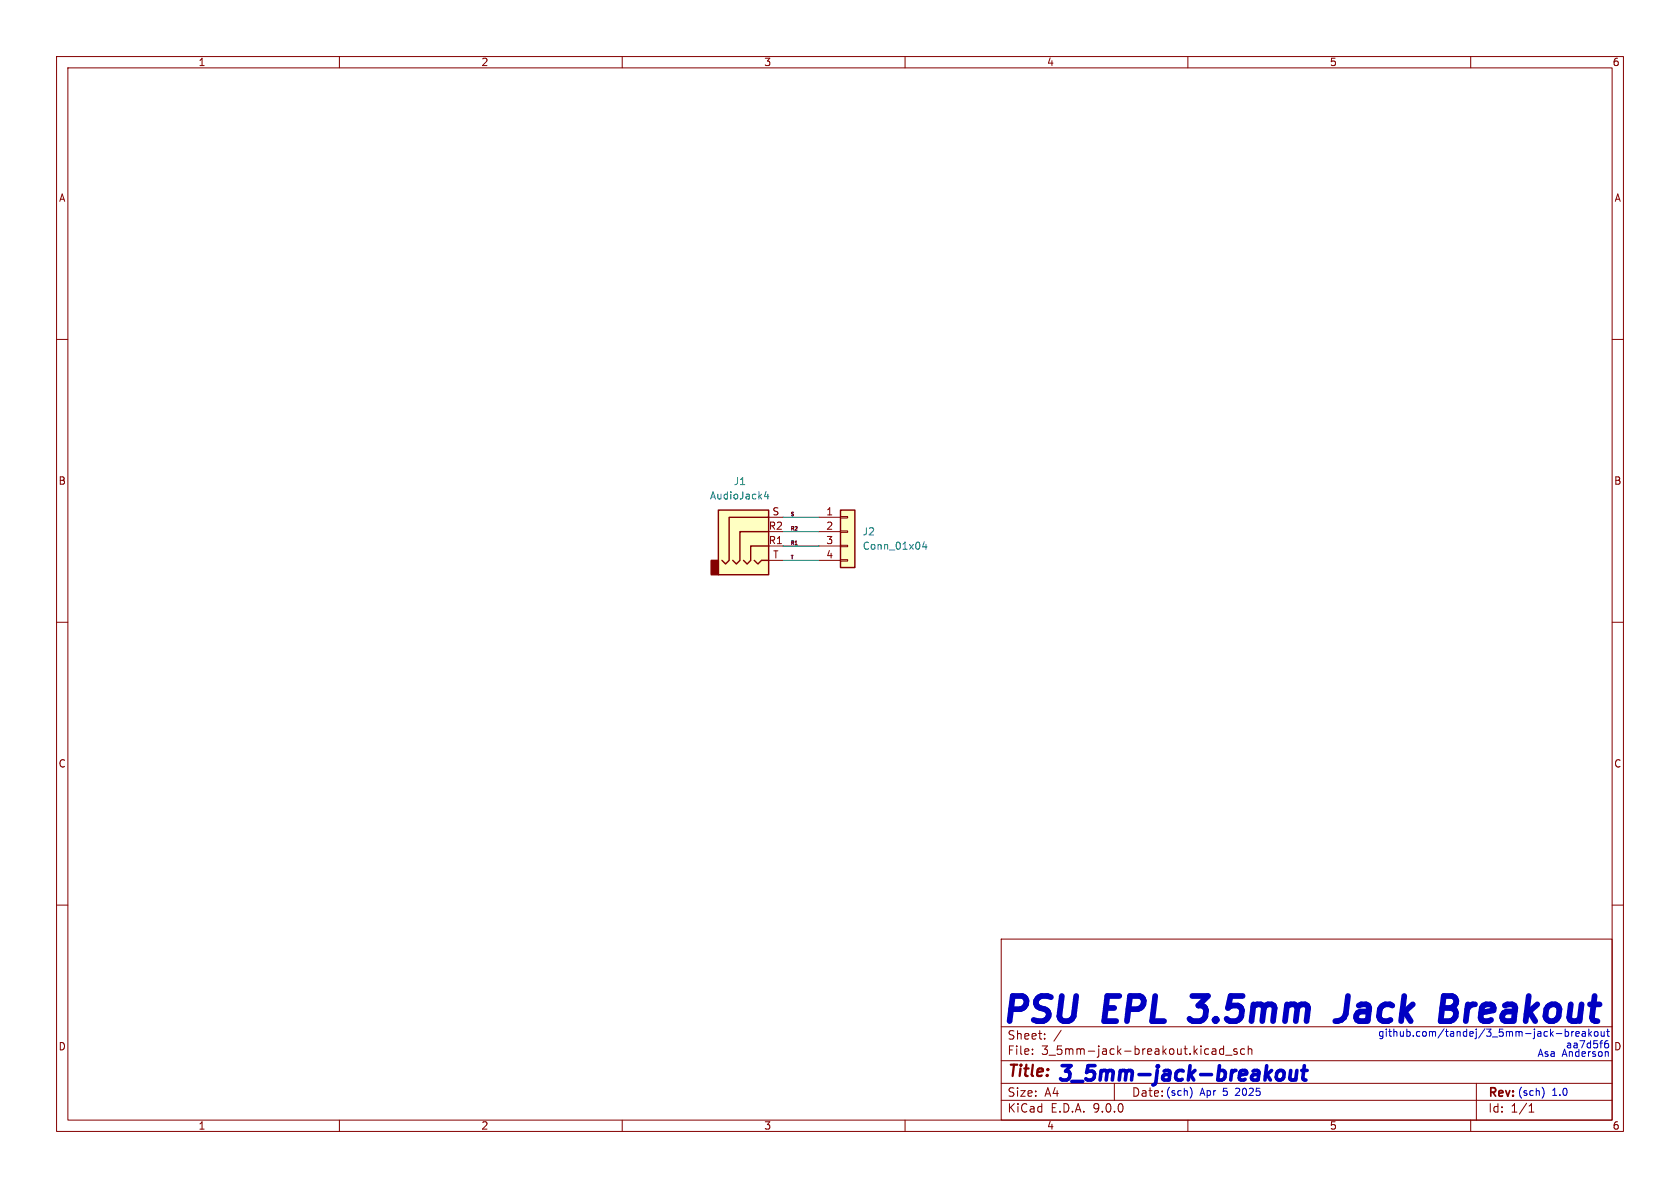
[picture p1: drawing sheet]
<svg xmlns="http://www.w3.org/2000/svg" width="297mm" height="210mm" viewBox="0 0 297 210" stroke-linecap="round" stroke-linejoin="round" font-family="sans-serif">
<path d="M0 0h297v210h-297z" fill="#fff" stroke="#fff" stroke-width=".18"/>
<g fill="none" stroke="#840000" stroke-width=".18">
<path d="M10 10h277v190h-277zM12 12h273v186h-273zM60 10v2M110 10v2M160 10v2M210 10v2M260 10v2M10 60h2M285 60h2M10 110h2M285 110h2M10 160h2"/>
<path d="M177 166h108v32h-108zM285 160h2M60 198v2M110 198v2M160 198v2M177 194.5h108M177 191.5h108M177 187.5h108M177 181.5h108M182.5 186.3v.1M182.5 185.5v.1M184.7 183.6v.1"/>
<path d="M187.6 182.1l-1.3 2M197 191.5v3M210 198v2M214.7 185.4l.3 .2v.8M215 186.3l-.5 .1M215 185.8h-.5M216.3 185.5l-.4-.1-.3 .3v.4l.1 .2h.6M216.3 184.9v1.5M216.7 186.5h1.1M218.7 185.5l-.4-.1-.2 .2 .1 .2 .5 .2v.3h-.6M220 185.5l-.4-.1-.3 .3v.4l.2 .2h.5M220.7 185.5l.2-.1 .3 .1 .1 .9"/>
<path d="M220.7 184.9v1.5M260 198v2M261 191.5v6.5M270.3 196.6h.9M270.3 195.5l.4-.4v1.5"/>
</g>
<path d="M148.6 90.2h2.5v10.1h-2.5z" fill="#ffffc2"/>
<path d="M148.6 90.2h2.5v10.1h-2.5z" fill="none" stroke="#840000" stroke-width=".25"/>
<path d="M144.8 91.4h3.8M144.8 94h3.8M144.8 96.5h3.8M144.8 99.1h3.8M148.6 91.3h1.3v.3h-1.3zM148.6 93.9h1.3v.2h-1.3zM148.6 96.4h1.3v.2h-1.3zM148.6 98.9h1.3v.3h-1.3z" fill="none" stroke="#840000" stroke-width=".18"/>
<path d="M163.4 95.8l-.3 .9h.8M163.7 96.3v.8" fill="none" stroke="#008484" stroke-width=".18"/>
<path d="M127 90.2h8.9v11.4h-8.9z" fill="#ffffc2"/>
<path d="M125.7 99.1h1.3v2.5h-1.3z" fill="#840000" stroke="#840000" stroke-width=".25"/>
<path d="M127 90.2h8.9v11.4h-8.9zM133.3 99.1l.7 .6 .6-.6h1.3M135.9 91.4h-7v7.7l-.6 .6-.7-.6M135.9 96.5h-3.2v2.6l-.6 .6-.7-.6M135.9 94h-5.1v5.1l-.6 .6-.7-.6" fill="none" stroke="#840000" stroke-width=".25"/>
<path d="M135.9 91.4h2.5M135.9 96.5h2.5M135.9 99.1h2.5" fill="none" stroke="#840000" stroke-width=".18"/>
<path d="M135.4 86.9l-.3 .9h.8M135.7 87.4v.8" fill="none" stroke="#008484" stroke-width=".18"/>
<path d="M138.4 99.1h6.4M138.4 96.5h6.4M138.4 91.4h6.4M138.4 94h6.4" fill="none" stroke="#008400" stroke-width=".18"/>
<path d="M210.8 193l-.1 .6-.3 .5M272.6 192.2a1.46 1.46 0 0 1 0 1.9M283.7 184.7l.2-.3h.2l.3 .3v.3l-.3 .2h-.3l-.1-.2M284.1 185.9l.2 .2v.6M284.3 184h-.4l-.2 .5" fill="none" stroke="#0000c2" stroke-width=".18"/>
<path d="M224 190l.6 .9M224.8 189.2l-1.1 1M225.9 189.5a.66 .66 0 0 1 .6-.3 .66 .66 0 0 1 .5 .5l-.1 .7a.69 .69 0 0 1-.6 .5 .69 .69 0 0 1-.7-.5zM228.2 189.2l-.2 1.4 .1 .2a.72 .72 0 0 0 1-.1M229.3 189.2l-.2 1.7M230.1 189.2h1M230.6 188.4l-.3 2.2 .1 .2 .5 .1" fill="none" stroke="#0000c2" stroke-width=".63"/>
<path d="M210.8 176.1h2.7M238.3 176.1l-.4 3.1a1.65 1.65 0 0 1-1.8 1.3M259.5 177.5l-.4 3M260.3 177.5l-.6 .5-.3 .4M210.3 180.1l.6 .4h1.2" fill="none" stroke="#0000c2" stroke-width="1"/>
<g font-size="6.2" fill="#0000c2">
<text x="176.8" y="181.1">PSU</text>
<text x="195.7" y="181.1">EPL</text>
<text x="213.3" y="181.1">3.5mm</text>
<text x="241.3" y="181.1">Jack</text>
<text x="261.6" y="181.1">Breakout</text>
</g>
<text font-size="3.5" fill="#0000c2" x="186.7" y="191.3">3_5mm-jack-breakout</text>
<text font-size="2.8" fill="#840000" x="178" y="190.9">Title:</text>
<g font-size="2.1" fill="#840000">
<text x="178" y="184">Sheet:</text>
<text x="178" y="186.7">File:</text>
<text x="184.1" y="186.7">3_5mm-jack-breakout.kicad_sch</text>
<text x="178" y="196.9">KiCad</text>
<text x="178" y="194.1">Size:</text>
<text x="184.7" y="194.1">A4</text>
<text x="185.7" y="196.9">E.D.A.</text>
<text x="193.3" y="196.9">9.0.0</text>
<text x="200" y="194.1">Date:</text>
<text x="263" y="194.3">Rev:</text>
<text x="263" y="196.9">Id:</text>
<text x="267.1" y="196.9">1/1</text>
</g>
<g font-size="1.8" fill="#840000">
<text x="35" y="11.9">1</text>
<text x="85" y="11.9">2</text>
<text x="135" y="11.9">3</text>
<text x="185" y="11.9">4</text>
<text x="235" y="11.9">5</text>
<text x="285" y="11.9">6</text>
<text x="10.3" y="35.9">A</text>
<text x="285.3" y="35.9">A</text>
<text x="10.3" y="85.9">B</text>
<text x="285.3" y="85.9">B</text>
<text x="135.8" y="93.7">R2</text>
<text x="136.5" y="91.2">S</text>
<text x="146" y="91.2">1</text>
<text x="146" y="93.7">2</text>
<text x="135.8" y="96.3">R1</text>
<text x="136.6" y="98.8">T</text>
<text x="146" y="96.3">3</text>
<text x="146" y="98.8">4</text>
<text x="10.3" y="135.9">C</text>
<text x="285.3" y="135.9">C</text>
<text x="10.3" y="185.9">D</text>
<text x="285.3" y="185.9">D</text>
<text x="35" y="199.9">1</text>
<text x="85" y="199.9">2</text>
<text x="135" y="199.9">3</text>
<text x="185" y="199.9">4</text>
<text x="235" y="199.9">5</text>
<text x="285" y="199.9">6</text>
</g>
<g font-size="1.8" fill="#008484">
<text x="125.4" y="88.5">AudioJack4</text>
<text x="129.6" y="86">J1</text>
<text x="152.4" y="94.8">J2</text>
<text x="152.4" y="97.4">Conn_01x04</text>
</g>
<g font-size="1.8" fill="#0000c2">
<text x="243.5" y="183.6">github.com/tandej/3_5mm-jack-breakout</text>
<text x="276.7" y="185.6">aa7d5f6</text>
<text x="271.7" y="187.2">Asa</text>
<text x="276.1" y="187.2">Anderson</text>
<text x="206" y="193.8">(sch)</text>
<text x="212.1" y="193.8">Apr</text>
<text x="216.3" y="193.8">5</text>
<text x="218.7" y="193.8">2025</text>
<text x="268.2" y="193.8">(sch)</text>
<text x="274.4" y="193.8">1.0</text>
</g>
<g font-size=".9">
<text x="139.7" y="91.3">S</text>
<text x="139.7" y="93.8">R2</text>
<text x="139.7" y="98.9">T</text>
<text x="139.7" y="96.3">R1</text>
</g>
</svg>
